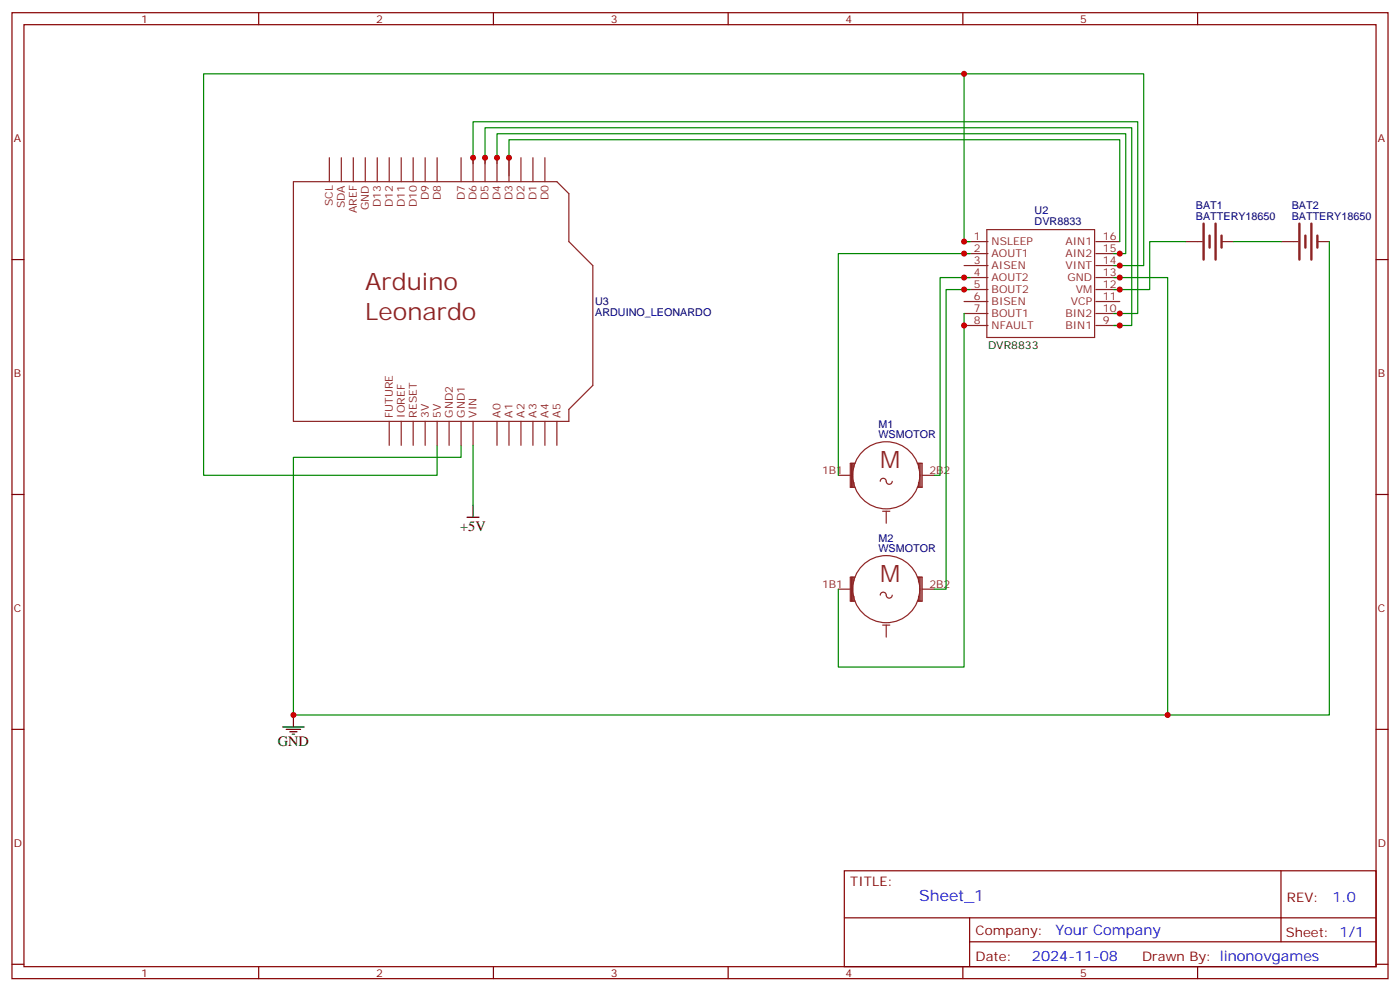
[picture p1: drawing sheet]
<svg xmlns="http://www.w3.org/2000/svg" width="412mm" height="292mm" viewBox="0 0 412 292" stroke-linecap="round" stroke-linejoin="round" font-family="sans-serif">
<g fill="none" stroke="#870000" stroke-width=".35">
<path d="M3.5 3.7h405.4v284.4h-405.4zM7.1 7.3h398.2v277.3h-398.2zM76.2 3.7v3.6M145.3 3.7v3.6M214.5 3.7v3.6M283.6 3.7v3.6M352.8 3.7v3.6M3.5 76.4h3.6M405.3 76.4h3.6M3.5 145.6h3.6M405.3 145.6h3.6M3.5 214.7h3.6"/>
<path d="M405.3 214.7h3.6M248.7 256.3h156.6v28.3h-156.6zM377.3 256.4v20.8M248.7 270.2h156.5M285.6 277.2h119.6M285.6 270.2v14.1M3.5 283.8h3.6M76.2 284.6v3.5M145.3 284.6v3.5M214.5 284.6v3.5M283.6 284.6v3.5M352.8 284.6v3.5"/>
<path d="M405.3 283.8h3.6"/>
</g>
<g fill="none" stroke="#8c2424" stroke-width=".35">
<path d="M86.4 53.5h77.6l3.6 3.5v14.1l7 7.1v35.3l-7 7v3.5h-81.2zM97 46.4v7.1M100.5 46.4v7.1M104.1 46.4v7.1M107.6 46.4v7.1M111.1 46.4v7.1M114.7 46.4v7.1M118.2 46.4v7.1M121.7 46.4v7.1M125.2 46.4v7.1M128.8 46.4v7.1M135.8 46.4v7.1"/>
<path d="M139.3 46.4v7.1M142.9 46.4v7.1M146.4 46.4v7.1M149.9 46.4v7.1M153.5 46.4v7.1M157 46.4v7.1M160.5 46.4v7.1M284 71.1h7M284 74.6h7M284 78.2h7M290.7 67.6h31.7v31.7h-31.7zM322.8 71.1h7"/>
<path d="M322.8 74.6h7M322.8 78.2h7M349.2 71.1h5M359.8 71.1h3.6M377.5 71.1h4.9M388.1 71.1h3.5M284 81.7h7M284 85.2h7M284 88.8h7M284 92.3h7M284 95.8h7M322.8 81.7h7"/>
<path d="M322.8 85.2h7M322.8 88.8h7M322.8 92.3h7M322.8 95.8h7M114.7 124v7.1M118.2 124v7.1M121.7 124v7.1M125.2 124v7.1M128.8 124v7.1M132.3 124v7.1M135.8 124v7.1M139.3 124v7.1"/>
<path d="M146.4 124v7.1M149.9 124v7.1M153.5 124v7.1M157 124v7.1M160.5 124v7.1M164 124v7.1M246.9 139.9h3.6M250.8 136.4v7M251.2 136.4v7M251.5 136.4v1M251.9 136.4h-1.4v7h1.4M270.2 136.4h1.4v7h-1.4"/>
<path d="M270.6 136.4v1.4M270.9 136.4v7M271.3 136.4v7M271.6 139.9h3.6M251.5 142v1.4M259.3 141.7a.94 .94 0 0 1 1.1-.9 .94 .94 0 0 1 .7 1.2 .88 .88 0 0 0 1 .5 .88 .88 0 0 0 .7-.8M260 150.5h2.1M261.1 150.5v3.5M270.6 142v1.4M246.9 173.4h3.6M250.8 169.9v7.1M251.2 169.9v7.1"/>
<path d="M251.5 169.9v1.1M251.5 175.5v1.5M251.9 169.9h-1.4v7.1h1.4M259.3 175.2a.94 .94 0 0 1 1.1-.9 .94 .94 0 0 1 .7 1.2 .88 .88 0 0 0 1 .6 .88 .88 0 0 0 .7-.9M270.2 169.9h1.4v7.1h-1.4M270.6 169.9v1.4M270.6 175.5v1.5M270.9 169.9v7.1M271.3 169.9v7.1M271.6 173.4h3.6M260 184h2.1M261.1 184v3.5"/>
<circle cx="261.1" cy="139.9" r="9.9"/>
<circle cx="261.1" cy="173.4" r="9.9"/>
</g>
<path d="M137.6 152.3h3.5M139.3 148.7v3.6M83.3 214h6.3M84.3 214.7h4.2M85.4 215.4h2.1M86.1 216.1h.7M86.4 210.5v3.5" fill="none" stroke="#000" stroke-width=".35"/>
<g fill="none" stroke="#008700" stroke-width=".35">
<path d="M284 21.7h52.9v56.5h-8.8M139.3 48.2v-12.4h195.8v56.5h-7M142.9 48.2v-10.6h190.5v58.2h-5.3M146.4 48.2v-8.8h185.2v35.2h-3.5M149.9 51.7v-10.6h179.9v30M285.8 71.1h-1.8v-49.4h-224v118.2h68.8v-8.8M285.8 74.6h-38.9v65.3M349.2 71.1h-10.5v14.1h-10.6M363.4 71.1h14.1M391.6 71.1v139.4h-47.6M284 92.3v104.1h-37.1v-23M285.8 81.7h-8.9v58.2h-1.7"/>
<path d="M285.8 85.2h-7.1v88.2h-3.5M328.1 81.7h15.9v128.8h-257.6v-75.9h49.4v-3.5M139.3 131.1v17.6"/>
</g>
<path d="M354.5 65.8v10.6M356.3 69.4v3.5M358.1 65.8v10.6M359.8 69.4v3.5M382.8 65.8v10.6M384.5 69.4v3.5M386.3 65.8v10.6M388.1 69.4v3.5" fill="none" stroke="#8c2424" stroke-width=".71"/>
<g fill="#c00">
<circle cx="284" cy="81.7" r=".88"/>
<circle cx="284" cy="95.8" r=".88"/>
<circle cx="329.8" cy="74.6" r=".88"/>
<circle cx="149.9" cy="46.4" r=".88"/>
<circle cx="142.9" cy="46.4" r=".88"/>
<circle cx="139.3" cy="46.4" r=".88"/>
<circle cx="146.4" cy="46.4" r=".88"/>
<circle cx="344" cy="210.5" r=".88"/>
<circle cx="86.4" cy="210.5" r=".88"/>
<circle cx="284" cy="21.7" r=".88"/>
<circle cx="329.8" cy="78.2" r=".88"/>
<circle cx="329.8" cy="81.7" r=".88"/>
<circle cx="329.8" cy="85.2" r=".88"/>
<circle cx="329.8" cy="92.3" r=".88"/>
<circle cx="329.8" cy="95.8" r=".88"/>
<circle cx="284" cy="85.2" r=".88"/>
<circle cx="284" cy="74.6" r=".88"/>
<circle cx="284" cy="71.1" r=".88"/>
</g>
<g font-size="7.1" fill="#8d2323">
<text x="107.6" y="85.2">Arduino</text>
<text x="107.6" y="94.1">Leonardo</text>
<text x="259.3" y="137.8">M</text>
<text x="259.3" y="171.3">M</text>
</g>
<text font-size="4.6" fill="#00f" x="270.8" y="265.4">Sheet_1</text>
<g font-size="4.2">
<text x="135.5" y="156.2">+5V</text>
<text x="81.8" y="219.6">GND</text>
</g>
<g font-size="4.2" fill="#00f">
<text x="392.5" y="265.6">1.0</text>
<text x="310.9" y="275.2">Your Company</text>
<text x="304" y="283">2024-11-08</text>
</g>
<g font-size="3.9" fill="#800">
<text x="250.5" y="260.9">TITLE:</text>
<text x="379.1" y="265.6">REV:</text>
<text x="287.4" y="275.1">Company:</text>
<text x="378.7" y="275.7">Sheet: 1/1</text>
<text x="287.4" y="282.8">Date:</text>
<text x="336.4" y="282.9">Drawn By: linonovgames</text>
</g>
<g font-size="3.2" fill="#800">
<text x="41.6" y="6.7">1</text>
<text x="110.8" y="6.7">2</text>
<text x="179.9" y="6.7">3</text>
<text x="249.1" y="6.7">4</text>
<text x="318.2" y="6.7">5</text>
<text x="4.1" y="41.8">A</text>
<text x="405.9" y="41.8">A</text>
<text x="4.1" y="111">B</text>
<text x="405.9" y="111">B</text>
<text x="4.1" y="180.1">C</text>
<text x="405.9" y="180.1">C</text>
<text x="4.1" y="249.3">D</text>
<text x="405.9" y="249.3">D</text>
<text x="41.6" y="287.5">1</text>
<text x="110.8" y="287.5">2</text>
<text x="179.9" y="287.5">3</text>
<text x="249.1" y="287.5">4</text>
<text x="318.2" y="287.5">5</text>
</g>
<g font-size="3.2" fill="#8d2323">
<text x="126.3" y="59" transform="rotate(-90 126.3 59)">D9</text>
<text x="129.8" y="59" transform="rotate(-90 129.8 59)">D8</text>
<text x="136.9" y="59" transform="rotate(-90 136.9 59)">D7</text>
<text x="140.4" y="59" transform="rotate(-90 140.4 59)">D6</text>
<text x="143.9" y="59" transform="rotate(-90 143.9 59)">D5</text>
<text x="147.5" y="59" transform="rotate(-90 147.5 59)">D4</text>
<text x="151" y="59" transform="rotate(-90 151 59)">D3</text>
<text x="154.5" y="59" transform="rotate(-90 154.5 59)">D2</text>
<text x="158" y="59" transform="rotate(-90 158 59)">D1</text>
<text x="161.6" y="59" transform="rotate(-90 161.6 59)">D0</text>
<text x="98.1" y="60.7" transform="rotate(-90 98.1 60.7)">SCL</text>
<text x="101.6" y="61.3" transform="rotate(-90 101.6 61.3)">SDA</text>
<text x="105.1" y="62.7" transform="rotate(-90 105.1 62.7)">AREF</text>
<text x="108.7" y="61.8" transform="rotate(-90 108.7 61.8)">GND</text>
<text x="112.2" y="61" transform="rotate(-90 112.2 61)">D13</text>
<text x="115.7" y="61" transform="rotate(-90 115.7 61)">D12</text>
<text x="119.2" y="61" transform="rotate(-90 119.2 61)">D11</text>
<text x="122.8" y="61" transform="rotate(-90 122.8 61)">D10</text>
<text x="286.9" y="70.8">1</text>
<text x="324.9" y="70.8">16</text>
<text x="286.9" y="74.3">2</text>
<text x="286.9" y="77.8">3</text>
<text x="292.1" y="72.2">NSLEEP</text>
<text x="292.1" y="75.7">AOUT1</text>
<text x="313.8" y="75.7">AIN2</text>
<text x="313.8" y="72.2">AIN1</text>
<text x="324.9" y="77.8">14</text>
<text x="324.9" y="74.3">15</text>
<text x="286.9" y="81.4">4</text>
<text x="292.1" y="79.2">AISEN</text>
<text x="292.1" y="82.8">AOUT2</text>
<text x="313.9" y="79.2">VINT</text>
<text x="314.5" y="82.8">GND</text>
<text x="324.9" y="81.4">13</text>
<text x="286.9" y="84.9">5</text>
<text x="286.9" y="88.4">6</text>
<text x="292.1" y="86.3">BOUT2</text>
<text x="292.1" y="89.8">BISEN</text>
<text x="315.4" y="89.8">VCP</text>
<text x="316.9" y="86.3">VM</text>
<text x="324.9" y="88.4">11</text>
<text x="324.9" y="84.9">12</text>
<text x="286.9" y="91.9">7</text>
<text x="286.9" y="95.5">8</text>
<text x="292.1" y="93.3">BOUT1</text>
<text x="313.8" y="93.3">BIN2</text>
<text x="324.9" y="95.5">9</text>
<text x="324.9" y="91.9">10</text>
<text x="292.1" y="96.9">NFAULT</text>
<text x="313.8" y="96.9">BIN1</text>
<text x="115.7" y="123" transform="rotate(-90 115.7 123)">FUTURE</text>
<text x="119.2" y="123" transform="rotate(-90 119.2 123)">IOREF</text>
<text x="122.8" y="123" transform="rotate(-90 122.8 123)">RESET</text>
<text x="126.3" y="123" transform="rotate(-90 126.3 123)">3V</text>
<text x="129.8" y="123" transform="rotate(-90 129.8 123)">5V</text>
<text x="133.3" y="123" transform="rotate(-90 133.3 123)">GND2</text>
<text x="136.9" y="123" transform="rotate(-90 136.9 123)">GND1</text>
<text x="140.4" y="123" transform="rotate(-90 140.4 123)">VIN</text>
<text x="147.5" y="123" transform="rotate(-90 147.5 123)">A0</text>
<text x="151" y="123" transform="rotate(-90 151 123)">A1</text>
<text x="154.5" y="123" transform="rotate(-90 154.5 123)">A2</text>
<text x="158" y="123" transform="rotate(-90 158 123)">A3</text>
<text x="161.6" y="123" transform="rotate(-90 161.6 123)">A4</text>
<text x="165.1" y="123" transform="rotate(-90 165.1 123)">A5</text>
<text x="242.1" y="139.6">1B1</text>
<text x="273.8" y="139.6">2B2</text>
<text x="242.1" y="173.1">1B1</text>
<text x="273.8" y="173.1">2B2</text>
</g>
<g font-size="3.2" fill="#000080">
<text x="304.8" y="63">U2</text>
<text x="352.3" y="64.8">BATTERY18650</text>
<text x="352.3" y="61.5">BAT1</text>
<text x="380.5" y="64.8">BATTERY18650</text>
<text x="380.5" y="61.5">BAT2</text>
<text x="304.8" y="66.3">DVR8833</text>
<text x="175.3" y="89.9">U3</text>
<text x="175.3" y="93.1">ARDUINO_LEONARDO</text>
<text x="258.8" y="125.9">M1</text>
<text x="258.8" y="129">WSMOTOR</text>
<text x="258.8" y="159.4">M2</text>
<text x="258.8" y="162.5">WSMOTOR</text>
</g>
<text font-size="3.2" x="291" y="102.9">DVR8833</text>
</svg>
